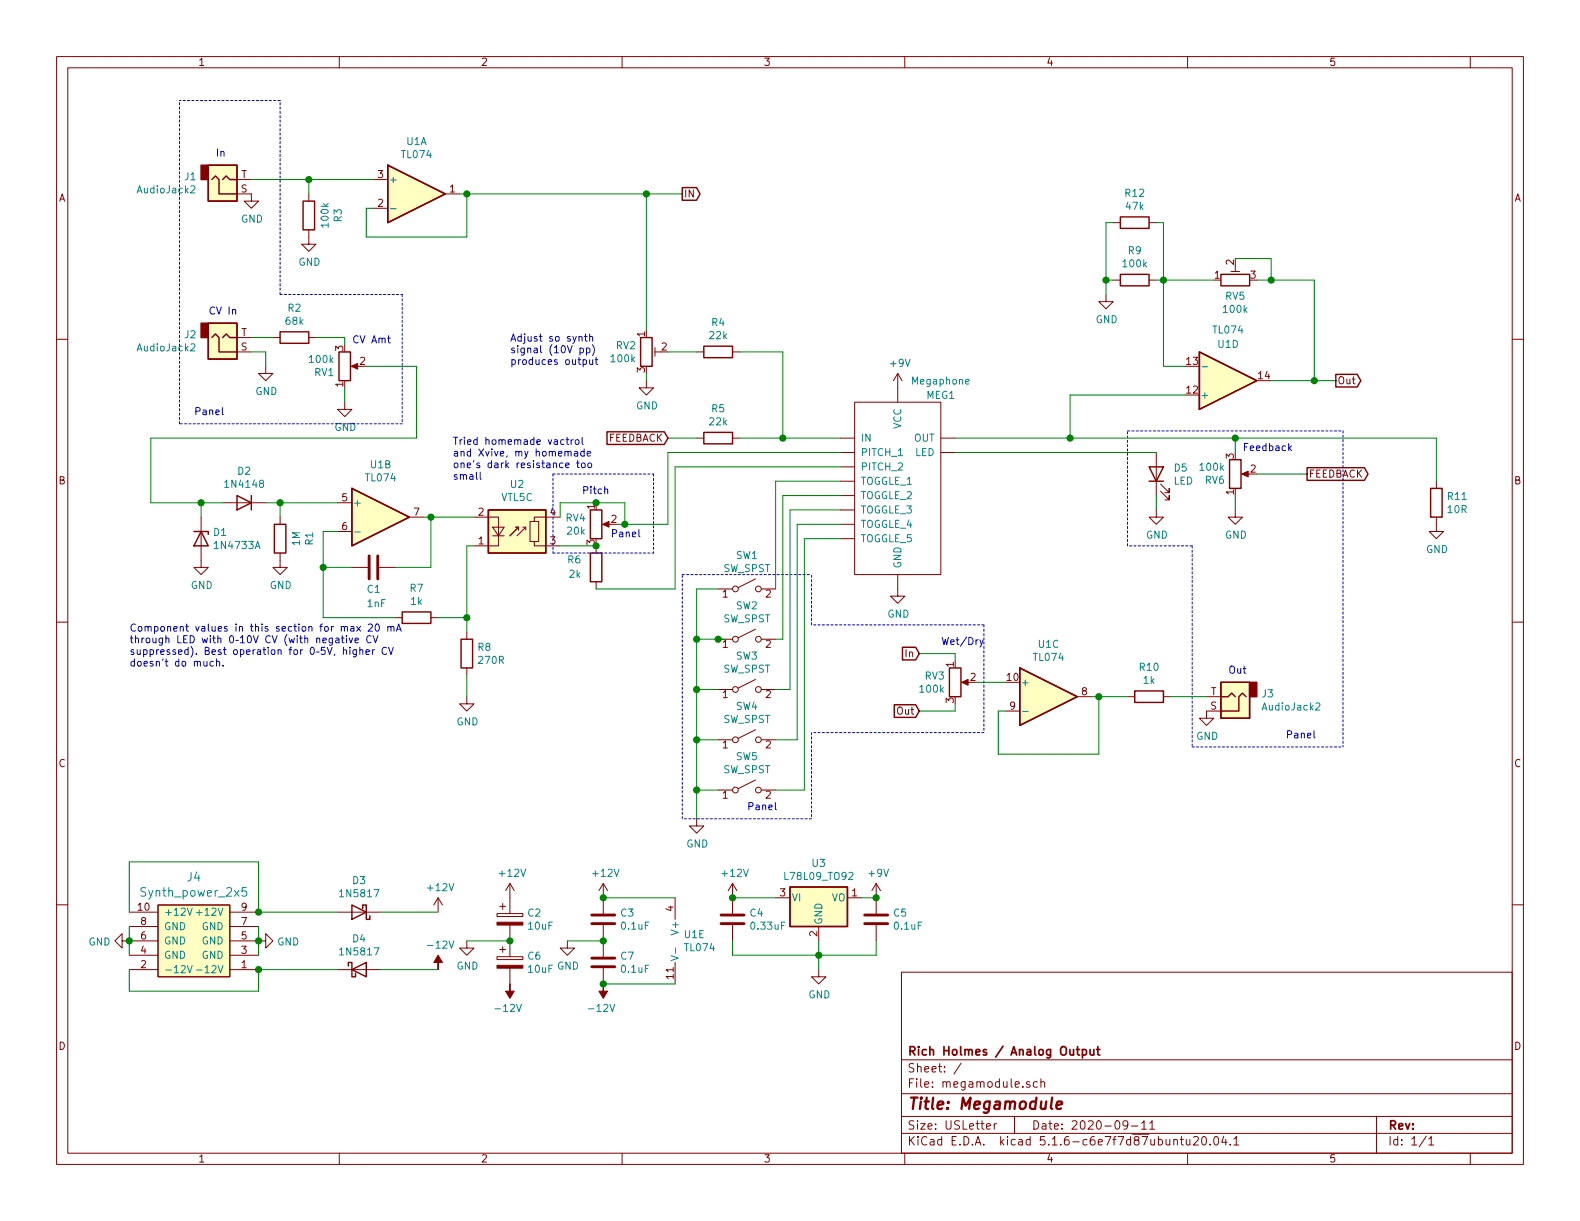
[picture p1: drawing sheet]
EESchema Schematic File Version 4
EELAYER 30 0
EELAYER END
$Descr USLetter 11000 8500
encoding utf-8
Sheet 1 1
Title "Megamodule"
Date "2020-09-11"
Rev ""
Comp "Rich Holmes / Analog Output"
Comment1 ""
Comment2 ""
Comment3 ""
Comment4 ""
$EndDescr
$Comp
L Device:CP C2
U 1 1
P 3550 6400
F 0 "C2" H 3668 6446 50  0000 L CNN
F 1 "10uF" H 3668 6355 50  0000 L CNN
F 2 "ao_tht:CP_Radial_D5.0mm_P2.00mm" H 3588 6250 50  0001 C CNN
F 3 "~" H 3550 6400 50  0001 C CNN
	1    3550 6400
	1    0    0    -1  
$EndComp
$Comp
L Device:CP C6
U 1 1
P 3550 6700
F 0 "C6" H 3668 6746 50  0000 L CNN
F 1 "10uF" H 3668 6655 50  0000 L CNN
F 2 "ao_tht:CP_Radial_D5.0mm_P2.00mm" H 3588 6550 50  0001 C CNN
F 3 "~" H 3550 6700 50  0001 C CNN
	1    3550 6700
	1    0    0    -1  
$EndComp
$Comp
L power:GND #PWR019
U 1 1
P 3250 6550
F 0 "#PWR019" H 3250 6300 50  0001 C CNN
F 1 "GND" H 3255 6377 50  0000 C CNN
F 2 "" H 3250 6550 50  0001 C CNN
F 3 "" H 3250 6550 50  0001 C CNN
	1    3250 6550
	1    0    0    -1  
$EndComp
$Comp
L Device:C C?
U 1 1
P 4200 6400
AR Path="/5F4E3DE3/5F4E9DEF" Ref="C?"  Part="1" 
AR Path="/5F4E9DEF" Ref="C3"  Part="1" 
F 0 "C3" H 4315 6446 50  0000 L CNN
F 1 "0.1uF" H 4315 6355 50  0000 L CNN
F 2 "ao_tht:C_Disc_D3.0mm_W1.6mm_P2.50mm" H 4238 6250 50  0001 C CNN
F 3 "~" H 4200 6400 50  0001 C CNN
	1    4200 6400
	1    0    0    -1  
$EndComp
$Comp
L Device:C C7
U 1 1
P 4200 6700
F 0 "C7" H 4315 6746 50  0000 L CNN
F 1 "0.1uF" H 4315 6655 50  0000 L CNN
F 2 "ao_tht:C_Disc_D3.0mm_W1.6mm_P2.50mm" H 4238 6550 50  0001 C CNN
F 3 "~" H 4200 6700 50  0001 C CNN
	1    4200 6700
	1    0    0    -1  
$EndComp
$Comp
L power:GND #PWR?
U 1 1
P 3950 6550
AR Path="/5F4E3DE3/5F4E9DFB" Ref="#PWR?"  Part="1" 
AR Path="/5F4E9DFB" Ref="#PWR020"  Part="1" 
F 0 "#PWR020" H 3950 6300 50  0001 C CNN
F 1 "GND" H 3955 6377 50  0000 C CNN
F 2 "" H 3950 6550 50  0001 C CNN
F 3 "" H 3950 6550 50  0001 C CNN
	1    3950 6550
	1    0    0    -1  
$EndComp
Wire Wire Line
	3250 6550 3550 6550
Connection ~ 3550 6550
Wire Wire Line
	3950 6550 4200 6550
Connection ~ 4200 6550
Wire Wire Line
	1800 6350 2350 6350
Wire Wire Line
	1800 6750 2350 6750
Wire Wire Line
	2650 6350 3050 6350
Wire Wire Line
	2650 6750 3050 6750
Wire Wire Line
	900  6450 900  6550
Connection ~ 900  6550
Wire Wire Line
	900  6550 900  6650
Wire Wire Line
	1800 6450 1800 6550
Connection ~ 1800 6550
Wire Wire Line
	1800 6550 1800 6650
Wire Wire Line
	900  6350 900  6000
Wire Wire Line
	900  6000 1800 6000
Wire Wire Line
	1800 6000 1800 6350
Wire Wire Line
	900  6750 900  6900
Wire Wire Line
	900  6900 1800 6900
Wire Wire Line
	1800 6900 1800 6750
$Comp
L power:GND #PWR017
U 1 1
P 900 6550
F 0 "#PWR017" H 900 6300 50  0001 C CNN
F 1 "GND" V 905 6422 50  0000 R CNN
F 2 "" H 900 6550 50  0001 C CNN
F 3 "" H 900 6550 50  0001 C CNN
	1    900  6550
	0    1    1    0   
$EndComp
$Comp
L power:GND #PWR018
U 1 1
P 1800 6550
F 0 "#PWR018" H 1800 6300 50  0001 C CNN
F 1 "GND" V 1805 6422 50  0000 R CNN
F 2 "" H 1800 6550 50  0001 C CNN
F 3 "" H 1800 6550 50  0001 C CNN
	1    1800 6550
	0    -1   1    0   
$EndComp
$Comp
L power:+12V #PWR016
U 1 1
P 3050 6350
F 0 "#PWR016" H 3050 6200 50  0001 C CNN
F 1 "+12V" H 3065 6523 50  0000 C CNN
F 2 "" H 3050 6350 50  0001 C CNN
F 3 "" H 3050 6350 50  0001 C CNN
	1    3050 6350
	1    0    0    -1  
$EndComp
$Comp
L power:+12V #PWR012
U 1 1
P 3550 6250
F 0 "#PWR012" H 3550 6100 50  0001 C CNN
F 1 "+12V" H 3565 6423 50  0000 C CNN
F 2 "" H 3550 6250 50  0001 C CNN
F 3 "" H 3550 6250 50  0001 C CNN
	1    3550 6250
	1    0    0    -1  
$EndComp
$Comp
L power:+12V #PWR?
U 1 1
P 4200 6250
AR Path="/5F4E3DE3/5F4E9E2D" Ref="#PWR?"  Part="1" 
AR Path="/5F4E9E2D" Ref="#PWR013"  Part="1" 
F 0 "#PWR013" H 4200 6100 50  0001 C CNN
F 1 "+12V" H 4215 6423 50  0000 C CNN
F 2 "" H 4200 6250 50  0001 C CNN
F 3 "" H 4200 6250 50  0001 C CNN
	1    4200 6250
	1    0    0    -1  
$EndComp
$Comp
L power:-12V #PWR021
U 1 1
P 3050 6750
F 0 "#PWR021" H 3050 6850 50  0001 C CNN
F 1 "-12V" H 3065 6923 50  0000 C CNN
F 2 "" H 3050 6750 50  0001 C CNN
F 3 "" H 3050 6750 50  0001 C CNN
	1    3050 6750
	1    0    0    -1  
$EndComp
$Comp
L power:-12V #PWR023
U 1 1
P 3550 6850
F 0 "#PWR023" H 3550 6950 50  0001 C CNN
F 1 "-12V" H 3565 7023 50  0000 C CNN
F 2 "" H 3550 6850 50  0001 C CNN
F 3 "" H 3550 6850 50  0001 C CNN
	1    3550 6850
	-1   0    0    1   
$EndComp
$Comp
L power:-12V #PWR024
U 1 1
P 4200 6850
F 0 "#PWR024" H 4200 6950 50  0001 C CNN
F 1 "-12V" H 4215 7023 50  0000 C CNN
F 2 "" H 4200 6850 50  0001 C CNN
F 3 "" H 4200 6850 50  0001 C CNN
	1    4200 6850
	-1   0    0    1   
$EndComp
$Comp
L ao_symbols:Synth_power_2x5 J4
U 1 1
P 1350 6550
F 0 "J4" H 1350 6997 60  0000 C CNN
F 1 "Synth_power_2x5" H 1350 6891 60  0000 C CNN
F 2 "ao_tht:Power_Header" H 1350 6550 60  0001 C CNN
F 3 "" H 1350 6550 60  0001 C CNN
	1    1350 6550
	1    0    0    -1  
$EndComp
Connection ~ 1800 6750
Connection ~ 1800 6350
Wire Wire Line
	4700 6250 4200 6250
Connection ~ 4200 6250
Wire Wire Line
	4700 6850 4200 6850
Connection ~ 4200 6850
$Comp
L power:GND #PWR011
U 1 1
P 3250 4850
F 0 "#PWR011" H 3250 4600 50  0001 C CNN
F 1 "GND" H 3255 4677 50  0000 C CNN
F 2 "" H 3250 4850 50  0001 C CNN
F 3 "" H 3250 4850 50  0001 C CNN
	1    3250 4850
	1    0    0    -1  
$EndComp
Wire Wire Line
	3300 3800 3250 3800
$Comp
L Regulator_Linear:L78L09_TO92 U3
U 1 1
P 5700 6250
F 0 "U3" H 5700 6492 50  0000 C CNN
F 1 "L78L09_TO92" H 5700 6401 50  0000 C CNN
F 2 "Package_TO_SOT_THT:TO-92_Inline" H 5700 6475 50  0001 C CIN
F 3 "http://www.st.com/content/ccc/resource/technical/document/datasheet/15/55/e5/aa/23/5b/43/fd/CD00000446.pdf/files/CD00000446.pdf/jcr:content/translations/en.CD00000446.pdf" H 5700 6200 50  0001 C CNN
	1    5700 6250
	1    0    0    -1  
$EndComp
$Comp
L Device:C C?
U 1 1
P 6100 6400
AR Path="/5F4E3DE3/5F5285B0" Ref="C?"  Part="1" 
AR Path="/5F5285B0" Ref="C5"  Part="1" 
F 0 "C5" H 6215 6446 50  0000 L CNN
F 1 "0.1uF" H 6215 6355 50  0000 L CNN
F 2 "ao_tht:C_Disc_D3.0mm_W1.6mm_P2.50mm" H 6138 6250 50  0001 C CNN
F 3 "~" H 6100 6400 50  0001 C CNN
	1    6100 6400
	1    0    0    -1  
$EndComp
$Comp
L Device:C C?
U 1 1
P 5100 6400
AR Path="/5F4E3DE3/5F52922A" Ref="C?"  Part="1" 
AR Path="/5F52922A" Ref="C4"  Part="1" 
F 0 "C4" H 5215 6446 50  0000 L CNN
F 1 "0.33uF" H 5215 6355 50  0000 L CNN
F 2 "ao_tht:C_Disc_D3.0mm_W1.6mm_P2.50mm" H 5138 6250 50  0001 C CNN
F 3 "~" H 5100 6400 50  0001 C CNN
	1    5100 6400
	1    0    0    -1  
$EndComp
Wire Wire Line
	5100 6250 5400 6250
Wire Wire Line
	6000 6250 6100 6250
$Comp
L power:+12V #PWR?
U 1 1
P 5100 6250
AR Path="/5F4E3DE3/5F52E963" Ref="#PWR?"  Part="1" 
AR Path="/5F52E963" Ref="#PWR014"  Part="1" 
F 0 "#PWR014" H 5100 6100 50  0001 C CNN
F 1 "+12V" H 5115 6423 50  0000 C CNN
F 2 "" H 5100 6250 50  0001 C CNN
F 3 "" H 5100 6250 50  0001 C CNN
	1    5100 6250
	1    0    0    -1  
$EndComp
Connection ~ 5100 6250
$Comp
L power:+9V #PWR015
U 1 1
P 6100 6250
F 0 "#PWR015" H 6100 6100 50  0001 C CNN
F 1 "+9V" H 6115 6423 50  0000 C CNN
F 2 "" H 6100 6250 50  0001 C CNN
F 3 "" H 6100 6250 50  0001 C CNN
	1    6100 6250
	1    0    0    -1  
$EndComp
Connection ~ 6100 6250
Wire Wire Line
	5100 6550 5100 6650
Wire Wire Line
	5100 6650 5700 6650
Wire Wire Line
	6100 6650 6100 6550
Wire Wire Line
	5700 6550 5700 6650
Connection ~ 5700 6650
Wire Wire Line
	5700 6650 6100 6650
Wire Wire Line
	5700 6650 5700 6750
$Comp
L power:GND #PWR?
U 1 1
P 5700 6750
AR Path="/5F4E3DE3/5F536612" Ref="#PWR?"  Part="1" 
AR Path="/5F536612" Ref="#PWR022"  Part="1" 
F 0 "#PWR022" H 5700 6500 50  0001 C CNN
F 1 "GND" H 5705 6577 50  0000 C CNN
F 2 "" H 5700 6750 50  0001 C CNN
F 3 "" H 5700 6750 50  0001 C CNN
	1    5700 6750
	1    0    0    -1  
$EndComp
$Comp
L Device:C C?
U 1 1
P 2600 3950
AR Path="/5F4E3DE3/5F5A623F" Ref="C?"  Part="1" 
AR Path="/5F5A623F" Ref="C1"  Part="1" 
F 0 "C1" V 2750 3900 50  0000 L CNN
F 1 "1nF" V 2850 3900 50  0000 L CNN
F 2 "ao_tht:C_Disc_D3.0mm_W1.6mm_P2.50mm" H 2638 3800 50  0001 C CNN
F 3 "~" H 2600 3950 50  0001 C CNN
	1    2600 3950
	0    1    1    0   
$EndComp
$Comp
L Device:R R7
U 1 1
P 2900 4300
F 0 "R7" V 2693 4300 50  0000 C CNN
F 1 "1k" V 2784 4300 50  0000 C CNN
F 2 "ao_tht:R_Axial_DIN0207_L6.3mm_D2.5mm_P7.62mm_Horizontal" V 2830 4300 50  0001 C CNN
F 3 "~" H 2900 4300 50  0001 C CNN
	1    2900 4300
	0    1    1    0   
$EndComp
Wire Wire Line
	2350 3700 2250 3700
Wire Wire Line
	2250 3700 2250 3950
Wire Wire Line
	2250 4300 2750 4300
Wire Wire Line
	2450 3950 2250 3950
Connection ~ 2250 3950
Wire Wire Line
	2250 3950 2250 4300
Wire Wire Line
	2950 3600 3000 3600
Wire Wire Line
	3000 3600 3000 3950
Wire Wire Line
	3000 3950 2750 3950
Wire Wire Line
	3000 3600 3300 3600
Connection ~ 3000 3600
$Comp
L Isolator:VTL5C U2
U 1 1
P 3600 3700
F 0 "U2" H 3600 3375 50  0000 C CNN
F 1 "VTL5C" H 3600 3466 50  0000 C CNN
F 2 "OptoDevice:PerkinElmer_VTL5C" H 3600 3700 50  0001 C CNN
F 3 "http://www.qsl.net/wa1ion/vactrol/vactrol.pdf" H 3650 3450 50  0001 C CNN
	1    3600 3700
	1    0    0    1   
$EndComp
Wire Wire Line
	3250 3800 3250 4300
Wire Wire Line
	3250 4300 3050 4300
$Comp
L Device:R R8
U 1 1
P 3250 4550
F 0 "R8" H 3320 4596 50  0000 L CNN
F 1 "270R" H 3320 4505 50  0000 L CNN
F 2 "ao_tht:R_Axial_DIN0207_L6.3mm_D2.5mm_P7.62mm_Horizontal" V 3180 4550 50  0001 C CNN
F 3 "~" H 3250 4550 50  0001 C CNN
	1    3250 4550
	1    0    0    -1  
$EndComp
Wire Wire Line
	3250 4300 3250 4400
Wire Wire Line
	3250 4700 3250 4850
Connection ~ 3250 4300
Text Notes 4050 3450 0    50   ~ 0
Pitch
Wire Notes Line
	3850 3300 4550 3300
Wire Notes Line
	3850 3850 4550 3850
Text Notes 4250 3750 0    50   ~ 0
Panel
Wire Notes Line
	3850 3300 3850 3850
Text Notes 3150 3350 0    50   ~ 0
Tried homemade vactrol\nand Xvive, my homemade \none's dark resistance too \nsmall
$Comp
L Switch:SW_SPST SW1
U 1 1
P 5200 4100
F 0 "SW1" H 5200 4335 50  0000 C CNN
F 1 "SW_SPST" H 5200 4244 50  0000 C CNN
F 2 "ao_tht:SPDT-toggle-switch-1M-series" H 5200 4100 50  0001 C CNN
F 3 "~" H 5200 4100 50  0001 C CNN
	1    5200 4100
	1    0    0    -1  
$EndComp
$Comp
L Switch:SW_SPST SW2
U 1 1
P 5200 4450
F 0 "SW2" H 5200 4685 50  0000 C CNN
F 1 "SW_SPST" H 5200 4594 50  0000 C CNN
F 2 "ao_tht:SPDT-toggle-switch-1M-series" H 5200 4450 50  0001 C CNN
F 3 "~" H 5200 4450 50  0001 C CNN
	1    5200 4450
	1    0    0    -1  
$EndComp
$Comp
L Switch:SW_SPST SW3
U 1 1
P 5200 4800
F 0 "SW3" H 5200 5035 50  0000 C CNN
F 1 "SW_SPST" H 5200 4944 50  0000 C CNN
F 2 "ao_tht:SPDT-toggle-switch-1M-series" H 5200 4800 50  0001 C CNN
F 3 "~" H 5200 4800 50  0001 C CNN
	1    5200 4800
	1    0    0    -1  
$EndComp
$Comp
L Switch:SW_SPST SW4
U 1 1
P 5200 5150
F 0 "SW4" H 5200 5385 50  0000 C CNN
F 1 "SW_SPST" H 5200 5294 50  0000 C CNN
F 2 "ao_tht:SPDT-toggle-switch-1M-series" H 5200 5150 50  0001 C CNN
F 3 "~" H 5200 5150 50  0001 C CNN
	1    5200 5150
	1    0    0    -1  
$EndComp
$Comp
L Switch:SW_SPST SW5
U 1 1
P 5200 5500
F 0 "SW5" H 5200 5735 50  0000 C CNN
F 1 "SW_SPST" H 5200 5644 50  0000 C CNN
F 2 "ao_tht:SPDT-toggle-switch-1M-series" H 5200 5500 50  0001 C CNN
F 3 "~" H 5200 5500 50  0001 C CNN
	1    5200 5500
	1    0    0    -1  
$EndComp
Wire Wire Line
	5000 4100 4850 4100
Wire Wire Line
	4850 4100 4850 4450
Wire Wire Line
	4850 5500 5000 5500
Wire Wire Line
	5000 5150 4850 5150
Connection ~ 4850 5150
Wire Wire Line
	4850 5150 4850 5500
Wire Wire Line
	5000 4800 4850 4800
Connection ~ 4850 4800
Wire Wire Line
	4850 4800 4850 5150
Wire Wire Line
	5050 4450 5000 4450
Connection ~ 4850 4450
Wire Wire Line
	4850 4450 4850 4800
$Comp
L power:GND #PWR08
U 1 1
P 4850 5700
F 0 "#PWR08" H 4850 5450 50  0001 C CNN
F 1 "GND" H 4855 5527 50  0000 C CNN
F 2 "" H 4850 5700 50  0001 C CNN
F 3 "" H 4850 5700 50  0001 C CNN
	1    4850 5700
	1    0    0    -1  
$EndComp
Wire Wire Line
	4850 5700 4850 5500
Connection ~ 4850 5500
Wire Wire Line
	5400 4800 5500 4800
Wire Wire Line
	5450 4450 5450 3450
Wire Wire Line
	5600 5500 5400 5500
Wire Wire Line
	5500 4800 5500 3550
Wire Wire Line
	5600 3750 5600 5500
Wire Wire Line
	5550 3650 5550 5150
Wire Wire Line
	5550 5150 5400 5150
$Comp
L Connector:AudioJack2 J2
U 1 1
P 1550 2350
F 0 "J2" H 1371 2333 50  0000 R CNN
F 1 "AudioJack2" H 1371 2424 50  0000 R CNN
F 2 "ao_tht:Jack_6.35mm_PJ_629HAN" H 1550 2350 50  0001 C CNN
F 3 "~" H 1550 2350 50  0001 C CNN
	1    1550 2350
	1    0    0    1   
$EndComp
$Comp
L Device:R_POT RV1
U 1 1
P 2400 2550
F 0 "RV1" H 2331 2596 50  0000 R CNN
F 1 "100k" H 2331 2505 50  0000 R CNN
F 2 "ao_tht:Molex_KK-254_AE-6410-03A_1x03_P2.54mm_Vertical" H 2400 2550 50  0001 C CNN
F 3 "~" H 2400 2550 50  0001 C CNN
	1    2400 2550
	1    0    0    1   
$EndComp
$Comp
L power:GND #PWR03
U 1 1
P 1850 2550
F 0 "#PWR03" H 1850 2300 50  0001 C CNN
F 1 "GND" H 1855 2377 50  0000 C CNN
F 2 "" H 1850 2550 50  0001 C CNN
F 3 "" H 1850 2550 50  0001 C CNN
	1    1850 2550
	1    0    0    -1  
$EndComp
$Comp
L power:GND #PWR06
U 1 1
P 2400 2800
F 0 "#PWR06" H 2400 2550 50  0001 C CNN
F 1 "GND" H 2405 2627 50  0000 C CNN
F 2 "" H 2400 2800 50  0001 C CNN
F 3 "" H 2400 2800 50  0001 C CNN
	1    2400 2800
	1    0    0    -1  
$EndComp
Text Notes 1450 2200 0    50   ~ 0
CV In
Wire Wire Line
	1750 2450 1850 2450
Wire Wire Line
	1850 2450 1850 2550
Wire Wire Line
	1750 2350 1900 2350
Wire Wire Line
	2400 2350 2400 2400
Wire Wire Line
	2400 2700 2400 2800
Text Notes 2450 2400 0    50   ~ 0
CV Amt
Wire Wire Line
	2550 2550 2900 2550
Wire Wire Line
	2200 2350 2400 2350
$Comp
L Device:R R2
U 1 1
P 2050 2350
F 0 "R2" V 1843 2350 50  0000 C CNN
F 1 "68k" V 1934 2350 50  0000 C CNN
F 2 "ao_tht:R_Axial_DIN0207_L6.3mm_D2.5mm_P7.62mm_Horizontal" V 1980 2350 50  0001 C CNN
F 3 "~" H 2050 2350 50  0001 C CNN
	1    2050 2350
	0    1    1    0   
$EndComp
Wire Wire Line
	2900 2550 2900 3050
Wire Notes Line
	1950 2050 2800 2050
Wire Notes Line
	2800 2050 2800 2950
Wire Notes Line
	2800 2950 1250 2950
Wire Notes Line
	1250 2950 1250 700 
Text Notes 1350 2900 0    50   ~ 0
Panel
Wire Notes Line
	4750 4000 5650 4000
Wire Notes Line
	6850 4350 6850 5100
Wire Notes Line
	5650 5700 4750 5700
Wire Notes Line
	4750 5700 4750 4000
Text Notes 5200 5650 0    50   ~ 0
Panel
$Comp
L Connector:AudioJack2 J1
U 1 1
P 1550 1250
F 0 "J1" H 1371 1233 50  0000 R CNN
F 1 "AudioJack2" H 1371 1324 50  0000 R CNN
F 2 "ao_tht:Jack_6.35mm_PJ_629HAN" H 1550 1250 50  0001 C CNN
F 3 "~" H 1550 1250 50  0001 C CNN
	1    1550 1250
	1    0    0    1   
$EndComp
$Comp
L power:GND #PWR02
U 1 1
P 1750 1350
F 0 "#PWR02" H 1750 1100 50  0001 C CNN
F 1 "GND" H 1755 1177 50  0000 C CNN
F 2 "" H 1750 1350 50  0001 C CNN
F 3 "" H 1750 1350 50  0001 C CNN
	1    1750 1350
	1    0    0    -1  
$EndComp
Text Notes 1500 1100 0    50   ~ 0
In
Text GLabel 4750 1350 2    50   Output ~ 0
IN
$Comp
L Amplifier_Operational:TL074 U1
U 1 1
P 2900 1350
F 0 "U1" H 2900 1717 50  0000 C CNN
F 1 "TL074" H 2900 1626 50  0000 C CNN
F 2 "" H 2850 1450 50  0001 C CNN
F 3 "http://www.ti.com/lit/ds/symlink/tl071.pdf" H 2950 1550 50  0001 C CNN
	1    2900 1350
	1    0    0    -1  
$EndComp
$Comp
L power:GND #PWR07
U 1 1
P 4500 2650
F 0 "#PWR07" H 4500 2400 50  0001 C CNN
F 1 "GND" H 4505 2477 50  0000 C CNN
F 2 "" H 4500 2650 50  0001 C CNN
F 3 "" H 4500 2650 50  0001 C CNN
	1    4500 2650
	1    0    0    -1  
$EndComp
Wire Wire Line
	4500 2600 4500 2650
Wire Wire Line
	2550 1450 2600 1450
Wire Wire Line
	2550 1450 2550 1650
Wire Wire Line
	3200 1350 3250 1350
Wire Wire Line
	3250 1350 3250 1650
Connection ~ 3250 1350
Text Notes 3550 2550 0    50   ~ 0
Adjust so synth\nsignal (10V pp) \nproduces output
Wire Notes Line
	1950 2050 1950 700 
Wire Notes Line
	1950 700  1250 700 
$Comp
L Amplifier_Operational:TL074 U1
U 2 1
P 2650 3600
F 0 "U1" H 2650 3967 50  0000 C CNN
F 1 "TL074" H 2650 3876 50  0000 C CNN
F 2 "" H 2600 3700 50  0001 C CNN
F 3 "http://www.ti.com/lit/ds/symlink/tl071.pdf" H 2700 3800 50  0001 C CNN
	2    2650 3600
	1    0    0    -1  
$EndComp
$Comp
L Device:R R4
U 1 1
P 5000 2450
F 0 "R4" V 4793 2450 50  0000 C CNN
F 1 "22k" V 4884 2450 50  0000 C CNN
F 2 "ao_tht:R_Axial_DIN0207_L6.3mm_D2.5mm_P7.62mm_Horizontal" V 4930 2450 50  0001 C CNN
F 3 "~" H 5000 2450 50  0001 C CNN
	1    5000 2450
	0    1    1    0   
$EndComp
Wire Wire Line
	4650 2450 4850 2450
Wire Wire Line
	5450 2450 5450 3050
Wire Wire Line
	5150 2450 5450 2450
Text GLabel 4650 3050 0    50   Input ~ 0
FEEDBACK
Wire Wire Line
	4650 3050 4850 3050
Connection ~ 5450 3050
$Comp
L Device:R R5
U 1 1
P 5000 3050
F 0 "R5" V 4793 3050 50  0000 C CNN
F 1 "22k" V 4884 3050 50  0000 C CNN
F 2 "ao_tht:R_Axial_DIN0207_L6.3mm_D2.5mm_P7.62mm_Horizontal" V 4930 3050 50  0001 C CNN
F 3 "~" H 5000 3050 50  0001 C CNN
	1    5000 3050
	0    1    1    0   
$EndComp
Wire Wire Line
	5150 3050 5450 3050
$Comp
L power:+9V #PWR09
U 1 1
P 6250 2700
F 0 "#PWR09" H 6250 2550 50  0001 C CNN
F 1 "+9V" H 6265 2873 50  0000 C CNN
F 2 "" H 6250 2700 50  0001 C CNN
F 3 "" H 6250 2700 50  0001 C CNN
	1    6250 2700
	1    0    0    -1  
$EndComp
$Comp
L power:GND #PWR?
U 1 1
P 6250 4100
AR Path="/5F4E3DE3/5F78A93C" Ref="#PWR?"  Part="1" 
AR Path="/5F78A93C" Ref="#PWR010"  Part="1" 
F 0 "#PWR010" H 6250 3850 50  0001 C CNN
F 1 "GND" H 6255 3927 50  0000 C CNN
F 2 "" H 6250 4100 50  0001 C CNN
F 3 "" H 6250 4100 50  0001 C CNN
	1    6250 4100
	1    0    0    -1  
$EndComp
$Comp
L Device:R_POT RV6
U 1 1
P 8600 3300
F 0 "RV6" H 8531 3346 50  0000 R CNN
F 1 "100k" H 8531 3255 50  0000 R CNN
F 2 "ao_tht:Molex_KK-254_AE-6410-03A_1x03_P2.54mm_Vertical" H 8600 3300 50  0001 C CNN
F 3 "~" H 8600 3300 50  0001 C CNN
	1    8600 3300
	1    0    0    1   
$EndComp
Wire Wire Line
	8600 3050 8600 3150
Wire Wire Line
	6650 3050 7450 3050
Wire Wire Line
	8600 3450 8600 3550
$Comp
L power:GND #PWR?
U 1 1
P 8600 3550
AR Path="/5F4E3DE3/5F7A156A" Ref="#PWR?"  Part="1" 
AR Path="/5F7A156A" Ref="#PWR028"  Part="1" 
F 0 "#PWR028" H 8600 3300 50  0001 C CNN
F 1 "GND" H 8605 3377 50  0000 C CNN
F 2 "" H 8600 3550 50  0001 C CNN
F 3 "" H 8600 3550 50  0001 C CNN
	1    8600 3550
	1    0    0    -1  
$EndComp
Wire Wire Line
	8750 3300 9100 3300
Text GLabel 9100 3300 2    50   Output ~ 0
FEEDBACK
$Comp
L Device:LED D5
U 1 1
P 8050 3300
F 0 "D5" V 8089 3182 50  0000 R CNN
F 1 "LED" V 7998 3182 50  0000 R CNN
F 2 "" H 8050 3300 50  0001 C CNN
F 3 "~" H 8050 3300 50  0001 C CNN
	1    8050 3300
	0    -1   -1   0   
$EndComp
Wire Wire Line
	8050 3450 8050 3550
$Comp
L power:GND #PWR?
U 1 1
P 8050 3550
AR Path="/5F4E3DE3/5F7C10C5" Ref="#PWR?"  Part="1" 
AR Path="/5F7C10C5" Ref="#PWR026"  Part="1" 
F 0 "#PWR026" H 8050 3300 50  0001 C CNN
F 1 "GND" H 8055 3377 50  0000 C CNN
F 2 "" H 8050 3550 50  0001 C CNN
F 3 "" H 8050 3550 50  0001 C CNN
	1    8050 3550
	1    0    0    -1  
$EndComp
$Comp
L Device:R R11
U 1 1
P 10000 3500
F 0 "R11" H 10070 3546 50  0000 L CNN
F 1 "10R" H 10070 3455 50  0000 L CNN
F 2 "ao_tht:R_Axial_DIN0207_L6.3mm_D2.5mm_P7.62mm_Horizontal" V 9930 3500 50  0001 C CNN
F 3 "~" H 10000 3500 50  0001 C CNN
	1    10000 3500
	1    0    0    -1  
$EndComp
$Comp
L power:GND #PWR029
U 1 1
P 10000 3650
F 0 "#PWR029" H 10000 3400 50  0001 C CNN
F 1 "GND" H 10005 3477 50  0000 C CNN
F 2 "" H 10000 3650 50  0001 C CNN
F 3 "" H 10000 3650 50  0001 C CNN
	1    10000 3650
	1    0    0    -1  
$EndComp
Wire Wire Line
	10000 3050 10000 3350
$Comp
L Device:R R9
U 1 1
P 7900 1950
F 0 "R9" V 7693 1950 50  0000 C CNN
F 1 "100k" V 7784 1950 50  0000 C CNN
F 2 "ao_tht:R_Axial_DIN0207_L6.3mm_D2.5mm_P7.62mm_Horizontal" V 7830 1950 50  0001 C CNN
F 3 "~" H 7900 1950 50  0001 C CNN
	1    7900 1950
	0    1    1    0   
$EndComp
$Comp
L power:GND #PWR025
U 1 1
P 7700 2050
F 0 "#PWR025" H 7700 1800 50  0001 C CNN
F 1 "GND" H 7705 1877 50  0000 C CNN
F 2 "" H 7700 2050 50  0001 C CNN
F 3 "" H 7700 2050 50  0001 C CNN
	1    7700 2050
	1    0    0    -1  
$EndComp
Wire Wire Line
	7700 2050 7700 1950
Wire Wire Line
	7700 1950 7750 1950
Wire Wire Line
	8050 1950 8100 1950
Wire Wire Line
	8250 2550 8100 2550
Wire Wire Line
	8100 2550 8100 1950
Connection ~ 8100 1950
Wire Wire Line
	8850 2650 9150 2650
$Comp
L Device:R_POT_TRIM RV5
U 1 1
P 8600 1950
F 0 "RV5" V 8485 1950 50  0000 C CNN
F 1 "100k" V 8394 1950 50  0000 C CNN
F 2 "Potentiometer_THT:Potentiometer_Bourns_3386F_Vertical" H 8600 1950 50  0001 C CNN
F 3 "~" H 8600 1950 50  0001 C CNN
	1    8600 1950
	0    -1   -1   0   
$EndComp
Wire Wire Line
	7450 2750 8250 2750
Wire Wire Line
	7450 3050 7450 2750
$Comp
L Amplifier_Operational:TL074 U1
U 4 1
P 8550 2650
F 0 "U1" H 8550 2400 50  0000 C CNN
F 1 "TL074" H 8550 2300 50  0000 C CNN
F 2 "" H 8500 2750 50  0001 C CNN
F 3 "http://www.ti.com/lit/ds/symlink/tl071.pdf" H 8600 2850 50  0001 C CNN
	4    8550 2650
	1    0    0    1   
$EndComp
$Comp
L Connector:AudioJack2 J3
U 1 1
P 8600 4850
F 0 "J3" H 8420 4833 50  0000 R CNN
F 1 "AudioJack2" H 8420 4924 50  0000 R CNN
F 2 "ao_tht:Jack_6.35mm_PJ_629HAN" H 8600 4850 50  0001 C CNN
F 3 "~" H 8600 4850 50  0001 C CNN
	1    8600 4850
	-1   0    0    1   
$EndComp
Text Notes 8550 4700 0    50   ~ 0
Out
$Comp
L power:GND #PWR027
U 1 1
P 8400 4950
F 0 "#PWR027" H 8400 4700 50  0001 C CNN
F 1 "GND" H 8405 4777 50  0000 C CNN
F 2 "" H 8400 4950 50  0001 C CNN
F 3 "" H 8400 4950 50  0001 C CNN
	1    8400 4950
	1    0    0    -1  
$EndComp
Text GLabel 9300 2650 2    50   Output ~ 0
Out
Wire Wire Line
	9300 2650 9150 2650
Connection ~ 9150 2650
$Comp
L Amplifier_Operational:TL074 U1
U 5 1
P 4800 6550
F 0 "U1" H 4758 6596 50  0000 L CNN
F 1 "TL074" H 4758 6505 50  0000 L CNN
F 2 "" H 4750 6650 50  0001 C CNN
F 3 "http://www.ti.com/lit/ds/symlink/tl071.pdf" H 4850 6750 50  0001 C CNN
	5    4800 6550
	1    0    0    -1  
$EndComp
Wire Notes Line
	8300 3800 8300 5200
Wire Notes Line
	8300 5200 9350 5200
Wire Notes Line
	9350 3000 9350 5200
Text Notes 8950 5150 0    50   ~ 0
Panel
Wire Wire Line
	4700 4100 4700 3250
Connection ~ 5000 4450
Wire Wire Line
	5000 4450 4850 4450
Wire Wire Line
	5400 4450 5450 4450
Wire Wire Line
	5400 4100 5400 3350
Text Notes 900  4650 0    50   ~ 0
Component values in this section for max 20 mA \nthrough LED with 0–10V CV (with negative CV \nsuppressed). Best operation for 0–5V, higher CV \ndoesn't do much.
Wire Notes Line
	8300 3800 7850 3800
Wire Notes Line
	7850 3800 7850 3000
Wire Notes Line
	7850 3000 9350 3000
Wire Wire Line
	7450 3050 8600 3050
Connection ~ 7450 3050
Connection ~ 8600 3050
Wire Wire Line
	8600 3050 10000 3050
Wire Wire Line
	6650 3150 8050 3150
$Comp
L Diode:1N5817 D3
U 1 1
P 2500 6350
F 0 "D3" H 2500 6133 50  0000 C CNN
F 1 "1N5817" H 2500 6224 50  0000 C CNN
F 2 "Diode_THT:D_DO-41_SOD81_P10.16mm_Horizontal" H 2500 6175 50  0001 C CNN
F 3 "http://www.vishay.com/docs/88525/1n5817.pdf" H 2500 6350 50  0001 C CNN
	1    2500 6350
	-1   0    0    1   
$EndComp
$Comp
L Diode:1N5817 D4
U 1 1
P 2500 6750
F 0 "D4" H 2500 6967 50  0000 C CNN
F 1 "1N5817" H 2500 6876 50  0000 C CNN
F 2 "Diode_THT:D_DO-41_SOD81_P10.16mm_Horizontal" H 2500 6575 50  0001 C CNN
F 3 "http://www.vishay.com/docs/88525/1n5817.pdf" H 2500 6750 50  0001 C CNN
	1    2500 6750
	1    0    0    -1  
$EndComp
$Comp
L Device:R R?
U 1 1
P 1950 3750
AR Path="/5F5BF2A8/5F5CA0DA" Ref="R?"  Part="1" 
AR Path="/5F5CA0DA" Ref="R1"  Part="1" 
F 0 "R1" V 1743 3750 50  0000 C CNN
F 1 "1M" V 1834 3750 50  0000 C CNN
F 2 "ao_tht:R_Axial_DIN0207_L6.3mm_D2.5mm_P7.62mm_Horizontal" V 1880 3750 50  0001 C CNN
F 3 "~" H 1950 3750 50  0001 C CNN
	1    1950 3750
	-1   0    0    1   
$EndComp
$Comp
L Diode:1N47xxA D?
U 1 1
P 1400 3750
AR Path="/5F5BF2A8/5F5CA0E0" Ref="D?"  Part="1" 
AR Path="/5F5CA0E0" Ref="D1"  Part="1" 
F 0 "D1" V 1354 3830 50  0000 L CNN
F 1 "1N4733A" V 1445 3830 50  0000 L CNN
F 2 "ao_tht:D_DO-41_SOD81_P7.62mm_Horizontal" H 1400 3575 50  0001 C CNN
F 3 "https://www.vishay.com/docs/85816/1n4728a.pdf" H 1400 3750 50  0001 C CNN
	1    1400 3750
	0    1    1    0   
$EndComp
$Comp
L power:GND #PWR?
U 1 1
P 1400 3900
AR Path="/5F5BF2A8/5F5CA0E6" Ref="#PWR?"  Part="1" 
AR Path="/5F5CA0E6" Ref="#PWR01"  Part="1" 
F 0 "#PWR01" H 1400 3650 50  0001 C CNN
F 1 "GND" H 1405 3727 50  0000 C CNN
F 2 "" H 1400 3900 50  0001 C CNN
F 3 "" H 1400 3900 50  0001 C CNN
	1    1400 3900
	1    0    0    -1  
$EndComp
Wire Wire Line
	1050 3500 1400 3500
$Comp
L power:GND #PWR?
U 1 1
P 1950 3900
AR Path="/5F5BF2A8/5F5CA0ED" Ref="#PWR?"  Part="1" 
AR Path="/5F5CA0ED" Ref="#PWR04"  Part="1" 
F 0 "#PWR04" H 1950 3650 50  0001 C CNN
F 1 "GND" H 1955 3727 50  0000 C CNN
F 2 "" H 1950 3900 50  0001 C CNN
F 3 "" H 1950 3900 50  0001 C CNN
	1    1950 3900
	1    0    0    -1  
$EndComp
$Comp
L Diode:1N4148 D?
U 1 1
P 1700 3500
AR Path="/5F5BF2A8/5F5CA0F3" Ref="D?"  Part="1" 
AR Path="/5F5CA0F3" Ref="D2"  Part="1" 
F 0 "D2" H 1700 3283 50  0000 C CNN
F 1 "1N4148" H 1700 3374 50  0000 C CNN
F 2 "ao_tht:D_DO-35_SOD27_P7.62mm_Horizontal" H 1700 3325 50  0001 C CNN
F 3 "https://assets.nexperia.com/documents/data-sheet/1N4148_1N4448.pdf" H 1700 3500 50  0001 C CNN
	1    1700 3500
	-1   0    0    1   
$EndComp
Wire Wire Line
	1400 3500 1550 3500
Connection ~ 1400 3500
Wire Wire Line
	1850 3500 1950 3500
Wire Wire Line
	1950 3600 1950 3500
Wire Wire Line
	1400 3600 1400 3500
Connection ~ 1950 3500
Wire Wire Line
	1950 3500 2350 3500
Wire Wire Line
	1050 3050 1050 3500
Wire Wire Line
	1050 3050 2900 3050
Text Notes 8650 3150 0    50   ~ 0
Feedback
Wire Wire Line
	5600 3750 5850 3750
Wire Wire Line
	5550 3650 5850 3650
Wire Wire Line
	5500 3550 5850 3550
Wire Wire Line
	5450 3450 5850 3450
Wire Wire Line
	5400 3350 5850 3350
Wire Wire Line
	4700 3250 5850 3250
Wire Wire Line
	4650 3150 5850 3150
Wire Wire Line
	5450 3050 5850 3050
Text Notes 6550 4500 0    50   ~ 0
Wet/Dry
$Comp
L Amplifier_Operational:TL074 U1
U 3 1
P 7300 4850
F 0 "U1" H 7300 5217 50  0000 C CNN
F 1 "TL074" H 7300 5126 50  0000 C CNN
F 2 "" H 7250 4950 50  0001 C CNN
F 3 "http://www.ti.com/lit/ds/symlink/tl071.pdf" H 7350 5050 50  0001 C CNN
	3    7300 4850
	1    0    0    -1  
$EndComp
Wire Wire Line
	6800 4750 7000 4750
Wire Wire Line
	6650 4950 6650 4900
Wire Wire Line
	6400 4950 6650 4950
Wire Wire Line
	6650 4550 6650 4600
Wire Wire Line
	6400 4550 6650 4550
Text GLabel 6400 4950 0    50   Input ~ 0
Out
Text GLabel 6400 4550 0    50   Input ~ 0
In
$Comp
L Device:R_POT RV3
U 1 1
P 6650 4750
F 0 "RV3" H 6581 4796 50  0000 R CNN
F 1 "100k" H 6581 4705 50  0000 R CNN
F 2 "ao_tht:Molex_KK-254_AE-6410-03A_1x03_P2.54mm_Vertical" H 6650 4750 50  0001 C CNN
F 3 "~" H 6650 4750 50  0001 C CNN
	1    6650 4750
	1    0    0    -1  
$EndComp
$Comp
L megamodule:Megaphone MEG1
U 1 1
P 6250 3400
F 0 "MEG1" H 6550 4050 50  0000 C CNN
F 1 "Megaphone" H 6550 4150 50  0000 C CNN
F 2 "" H 6250 3400 50  0001 C CNN
F 3 "" H 6250 3400 50  0001 C CNN
	1    6250 3400
	1    0    0    -1  
$EndComp
$Comp
L Device:R R10
U 1 1
P 8000 4850
F 0 "R10" V 7793 4850 50  0000 C CNN
F 1 "1k" V 7884 4850 50  0000 C CNN
F 2 "ao_tht:R_Axial_DIN0207_L6.3mm_D2.5mm_P7.62mm_Horizontal" V 7930 4850 50  0001 C CNN
F 3 "~" H 8000 4850 50  0001 C CNN
	1    8000 4850
	0    1    1    0   
$EndComp
Wire Wire Line
	8150 4850 8400 4850
Wire Wire Line
	2550 1650 3250 1650
Wire Wire Line
	7600 4850 7650 4850
Wire Wire Line
	7000 4950 6950 4950
Wire Wire Line
	6950 4950 6950 5250
Wire Wire Line
	6950 5250 7650 5250
Wire Wire Line
	7650 5250 7650 4850
Connection ~ 7650 4850
Wire Wire Line
	7650 4850 7850 4850
Wire Wire Line
	3900 3800 4150 3800
Wire Wire Line
	4150 4100 4700 4100
$Comp
L Device:R R6
U 1 1
P 4150 3950
F 0 "R6" H 4250 3900 50  0000 L CNN
F 1 "2k" H 4250 4000 50  0000 L CNN
F 2 "ao_tht:R_Axial_DIN0207_L6.3mm_D2.5mm_P7.62mm_Horizontal" V 4080 3950 50  0001 C CNN
F 3 "~" H 4150 3950 50  0001 C CNN
	1    4150 3950
	-1   0    0    1   
$EndComp
Wire Wire Line
	4650 3650 4650 3150
Wire Wire Line
	4350 3650 4650 3650
Wire Wire Line
	4300 3650 4350 3650
Connection ~ 4350 3650
Wire Wire Line
	4350 3500 4350 3650
Wire Wire Line
	3900 3600 3900 3500
Connection ~ 4150 3800
Connection ~ 4150 3500
Wire Wire Line
	4150 3500 4350 3500
Wire Wire Line
	3900 3500 4150 3500
$Comp
L Device:R_POT RV4
U 1 1
P 4150 3650
F 0 "RV4" H 4081 3696 50  0000 R CNN
F 1 "20k" H 4081 3605 50  0000 R CNN
F 2 "ao_tht:Molex_KK-254_AE-6410-03A_1x03_P2.54mm_Vertical" H 4150 3650 50  0001 C CNN
F 3 "~" H 4150 3650 50  0001 C CNN
	1    4150 3650
	1    0    0    -1  
$EndComp
$Comp
L Device:R_POT_TRIM RV2
U 1 1
P 4500 2450
F 0 "RV2" H 4431 2496 50  0000 R CNN
F 1 "100k" H 4431 2405 50  0000 R CNN
F 2 "" H 4500 2450 50  0001 C CNN
F 3 "~" H 4500 2450 50  0001 C CNN
	1    4500 2450
	1    0    0    -1  
$EndComp
Wire Wire Line
	3250 1350 4500 1350
Wire Wire Line
	4500 2300 4500 1350
Connection ~ 4500 1350
Wire Wire Line
	4500 1350 4750 1350
Wire Wire Line
	1750 1250 2150 1250
Wire Wire Line
	8100 1950 8450 1950
Wire Wire Line
	8600 1800 8850 1800
Wire Wire Line
	9150 1950 9150 2650
Connection ~ 8850 1950
Wire Wire Line
	8850 1950 8750 1950
Wire Wire Line
	8850 1800 8850 1950
Wire Wire Line
	8850 1950 9150 1950
$Comp
L Device:R R?
U 1 1
P 2150 1500
AR Path="/5F5BF2A8/5F66F500" Ref="R?"  Part="1" 
AR Path="/5F66F500" Ref="R3"  Part="1" 
F 0 "R3" V 1943 1500 50  0000 C CNN
F 1 "100k" V 2034 1500 50  0000 C CNN
F 2 "ao_tht:R_Axial_DIN0207_L6.3mm_D2.5mm_P7.62mm_Horizontal" V 2080 1500 50  0001 C CNN
F 3 "~" H 2150 1500 50  0001 C CNN
	1    2150 1500
	-1   0    0    1   
$EndComp
$Comp
L power:GND #PWR?
U 1 1
P 2150 1650
AR Path="/5F5BF2A8/5F66F506" Ref="#PWR?"  Part="1" 
AR Path="/5F66F506" Ref="#PWR05"  Part="1" 
F 0 "#PWR05" H 2150 1400 50  0001 C CNN
F 1 "GND" H 2155 1477 50  0000 C CNN
F 2 "" H 2150 1650 50  0001 C CNN
F 3 "" H 2150 1650 50  0001 C CNN
	1    2150 1650
	1    0    0    -1  
$EndComp
Wire Wire Line
	2150 1350 2150 1250
Connection ~ 2150 1250
Wire Wire Line
	2150 1250 2600 1250
Wire Notes Line
	6850 5100 5650 5100
Wire Notes Line
	5650 5100 5650 5700
Wire Notes Line
	6850 4350 5650 4350
Wire Notes Line
	5650 4350 5650 4000
Wire Notes Line
	4550 3300 4550 3850
$Comp
L Device:R R12
U 1 1
P 7900 1550
F 0 "R12" V 7693 1550 50  0000 C CNN
F 1 "47k" V 7784 1550 50  0000 C CNN
F 2 "ao_tht:R_Axial_DIN0207_L6.3mm_D2.5mm_P7.62mm_Horizontal" V 7830 1550 50  0001 C CNN
F 3 "~" H 7900 1550 50  0001 C CNN
	1    7900 1550
	0    1    1    0   
$EndComp
Wire Wire Line
	7750 1550 7700 1550
Wire Wire Line
	7700 1550 7700 1950
Connection ~ 7700 1950
Wire Wire Line
	8050 1550 8100 1550
Wire Wire Line
	8100 1550 8100 1950
$EndSCHEMATC
